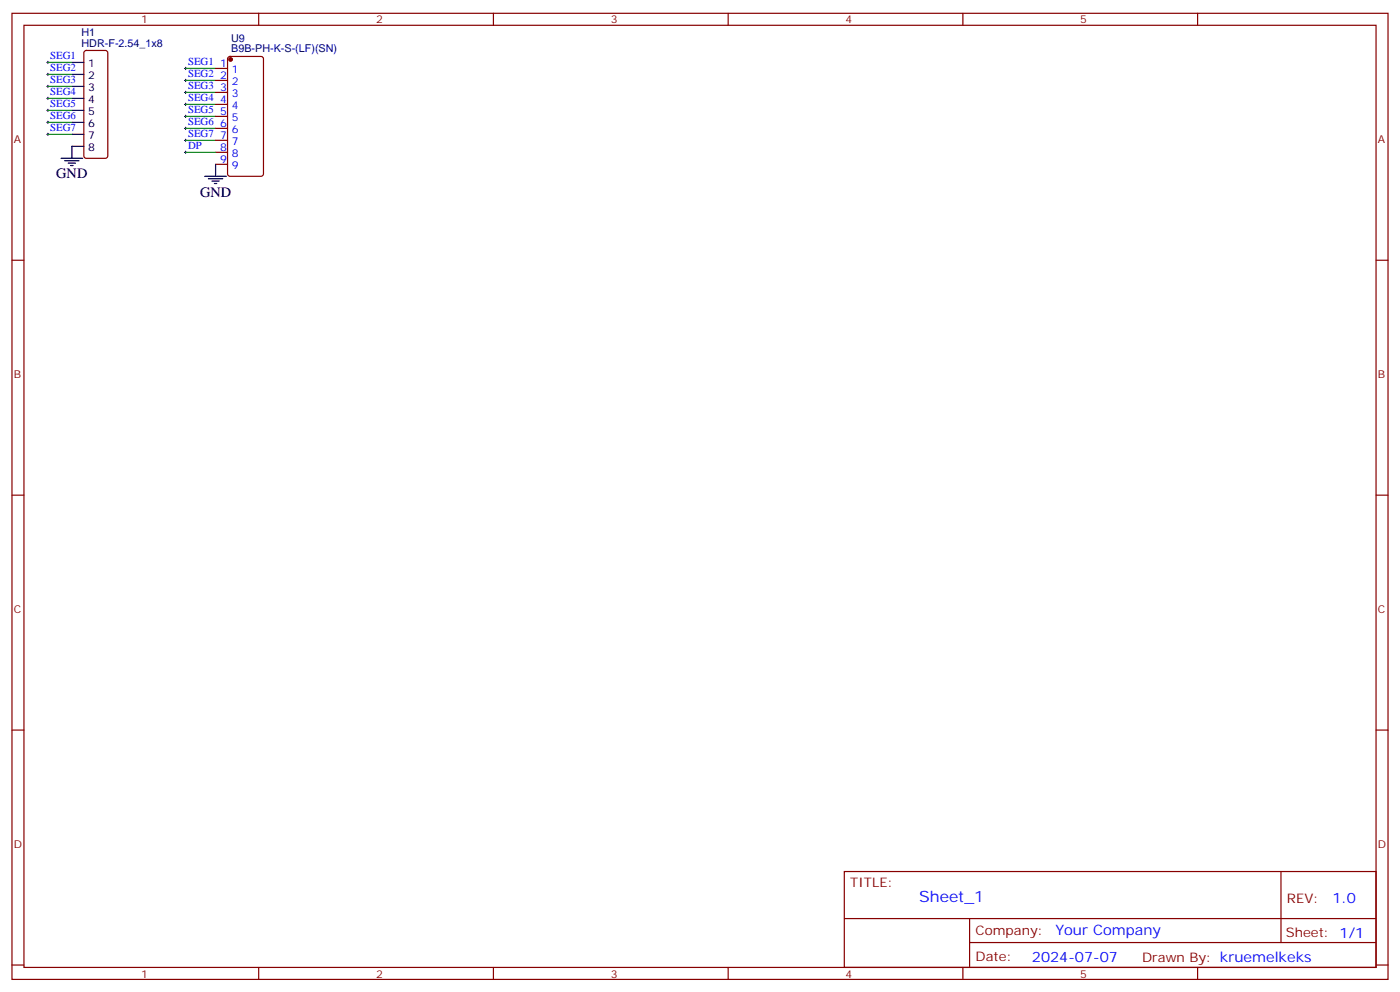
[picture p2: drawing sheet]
<svg xmlns="http://www.w3.org/2000/svg" width="412mm" height="292mm" viewBox="0 0 412 292" stroke-linecap="round" stroke-linejoin="round" font-family="sans-serif">
<g fill="none" stroke="#870000" stroke-width=".35">
<path d="M3.5 3.9h405.4v284.4h-405.4zM7.1 7.4h398.2v277.3h-398.2zM24.9 15.1l.5-.2h5.6l.5 .2 .2 .5v30.3l-.2 .5-.5 .2h-5.6l-.5-.2-.2-.5v-30.3zM67.3 16.8l.4-.2h9.2l.7 .4v34.2l-.5 .6-9.4 .1-.6-.5-.1-34.1zM76.2 3.9v3.5M145.3 3.9v3.5M214.5 3.9v3.5M283.6 3.9v3.5M352.8 3.9v3.5M63.5 20.1h3.5M63.5 23.7h3.5M63.5 27.2h3.5"/>
<path d="M63.5 30.7h3.5M63.5 34.3h3.5M63.5 37.8h3.5M63.5 41.3h3.5M63.5 44.8h3.5M63.5 48.4h3.5M3.5 76.6h3.6M405.3 76.6h3.6M3.5 145.7h3.6M405.3 145.7h3.6M3.5 214.9h3.6M405.3 214.9h3.6"/>
<path d="M248.7 256.5h156.6v28.2h-156.6zM377.3 256.5v20.9M248.7 270.4h156.5M285.6 277.4h119.6M285.6 270.4v14.1M3.5 284h3.6M76.2 284.7v3.6M145.3 284.7v3.6M214.5 284.7v3.6M283.6 284.7v3.6M352.8 284.7v3.6M405.3 284h3.6"/>
</g>
<g fill="none" stroke="#000" stroke-width=".35">
<path d="M21.2 18.4h3.5M21.2 21.9h3.5M21.2 25.4h3.5M21.2 29h3.5M21.2 32.5h3.5M21.2 36h3.5M21.2 39.5h3.5M18 46.6h6.3M19 47.3h4.3M20.1 48h2.1M20.8 48.7h.7M24.7 43.1h-3.5v3.5"/>
<path d="M60.3 51.9h6.4M61.4 52.6h4.2M62.4 53.3h2.2M63.1 54h.8M63.5 48.4v3.5"/>
</g>
<g fill="none" stroke="#000" stroke-width=".29">
<path d="M13.8 18.4h.7M14.1 18v.7M54.7 19.8v.7M13.8 21.9h.7M13.8 25.4h.7M13.8 29h.7M13.8 32.5h.7M13.8 36h.7M13.8 39.5h.7M14.1 21.6v.7M14.1 25.1v.7M14.1 28.6v.7"/>
<path d="M14.1 32.1v.7M14.1 35.7v.7M14.1 39.2v.7M54.3 20.1h.7M54.3 23.7h.7M54.3 27.2h.7M54.3 30.7h.7M54.3 34.3h.7M54.3 37.8h.7M54.7 23.3v.7M54.7 26.8v.8M54.7 30.4v.7"/>
<path d="M54.7 33.9v.7M54.7 37.4v.7M54.3 41.3h.7M54.3 44.8h.7M54.7 41v.7M54.7 44.5v.7"/>
</g>
<g fill="none" stroke="#008700" stroke-width=".35">
<path d="M14.1 18.4h7.1M14.1 21.9h7.1M14.1 39.5h7.1M14.1 36h7.1M14.1 32.5h7.1M14.1 29h7.1M14.1 25.4h7.1M54.7 20.1h8.8M54.7 23.7h8.8M54.7 27.2h8.8M54.7 37.8h8.8M54.7 34.3h8.8"/>
<path d="M54.7 30.7h8.8M54.7 41.3h8.8M54.7 44.8h8.8"/>
</g>
<circle cx="67.9" cy="17.5" r=".53" fill="#870000" stroke="#870000" stroke-width=".35"/>
<text font-size="4.6" fill="#00f" x="270.8" y="265.5">Sheet_1</text>
<g font-size="4.2">
<text x="16.6" y="52.2">GND</text>
<text x="58.9" y="57.9">GND</text>
</g>
<g font-size="4.2" fill="#00f">
<text x="392.5" y="265.8">1.0</text>
<text x="310.9" y="275.3">Your Company</text>
<text x="304" y="283.1">2024-07-07</text>
</g>
<g font-size="3.9" fill="#800">
<text x="250.5" y="261.1">TITLE:</text>
<text x="379.1" y="265.8">REV:</text>
<text x="287.4" y="275.3">Company:</text>
<text x="378.7" y="275.9">Sheet: 1/1</text>
<text x="287.4" y="283">Date:</text>
<text x="336.4" y="283.1">Drawn By: kruemelkeks</text>
</g>
<g font-size="3.2" fill="#000080">
<text x="24" y="10.7">H1</text>
<text x="24" y="13.8">HDR-F-2.54_1x8</text>
<text x="68.1" y="15.4">B9B-PH-K-S-(LF)(SN)</text>
<text x="68.1" y="12.3">U9</text>
</g>
<g font-size="3.2" fill="#800">
<text x="41.6" y="6.9">1</text>
<text x="110.8" y="6.9">2</text>
<text x="179.9" y="6.9">3</text>
<text x="249.1" y="6.9">4</text>
<text x="318.2" y="6.9">5</text>
<text x="4.1" y="42">A</text>
<text x="405.9" y="42">A</text>
<text x="4.1" y="111.2">B</text>
<text x="405.9" y="111.2">B</text>
<text x="4.1" y="180.3">C</text>
<text x="405.9" y="180.3">C</text>
<text x="4.1" y="249.4">D</text>
<text x="405.9" y="249.4">D</text>
<text x="41.6" y="287.7">1</text>
<text x="110.8" y="287.7">2</text>
<text x="179.9" y="287.7">3</text>
<text x="249.1" y="287.7">4</text>
<text x="318.2" y="287.7">5</text>
</g>
<g font-size="3.2" fill="#00f">
<text x="14.8" y="17.5">SEG1</text>
<text x="14.8" y="21">SEG2</text>
<text x="55.4" y="19.3">SEG1</text>
<text x="55.4" y="22.8">SEG2</text>
<text x="64.8" y="19.8">1</text>
<text x="64.8" y="23.3">2</text>
<text x="68.3" y="21.6">1</text>
<text x="14.8" y="24.6">SEG3</text>
<text x="14.8" y="28.1">SEG4</text>
<text x="55.4" y="26.3">SEG3</text>
<text x="55.4" y="29.8">SEG4</text>
<text x="64.8" y="26.8">3</text>
<text x="68.3" y="25.1">2</text>
<text x="68.3" y="28.6">3</text>
<text x="14.8" y="31.6">SEG5</text>
<text x="14.8" y="35.1">SEG6</text>
<text x="55.4" y="33.4">SEG5</text>
<text x="64.8" y="30.4">4</text>
<text x="64.8" y="33.9">5</text>
<text x="68.3" y="32.1">4</text>
<text x="68.3" y="35.7">5</text>
<text x="14.8" y="38.7">SEG7</text>
<text x="55.4" y="36.9">SEG6</text>
<text x="55.4" y="40.4">SEG7</text>
<text x="64.8" y="37.4">6</text>
<text x="64.8" y="41">7</text>
<text x="68.3" y="39.2">6</text>
<text x="55.4" y="44">DP</text>
<text x="64.8" y="44.5">8</text>
<text x="68.3" y="42.7">7</text>
<text x="68.3" y="46.2">8</text>
<text x="64.8" y="48">9</text>
<text x="68.3" y="49.8">9</text>
</g>
<g font-size="3.2">
<text x="26" y="19.8">1</text>
<text x="26" y="23.3">2</text>
<text x="26" y="26.8">3</text>
<text x="26" y="30.4">4</text>
<text x="26" y="33.9">5</text>
<text x="26" y="37.4">6</text>
<text x="26" y="41">7</text>
<text x="26" y="44.5">8</text>
</g>
</svg>
